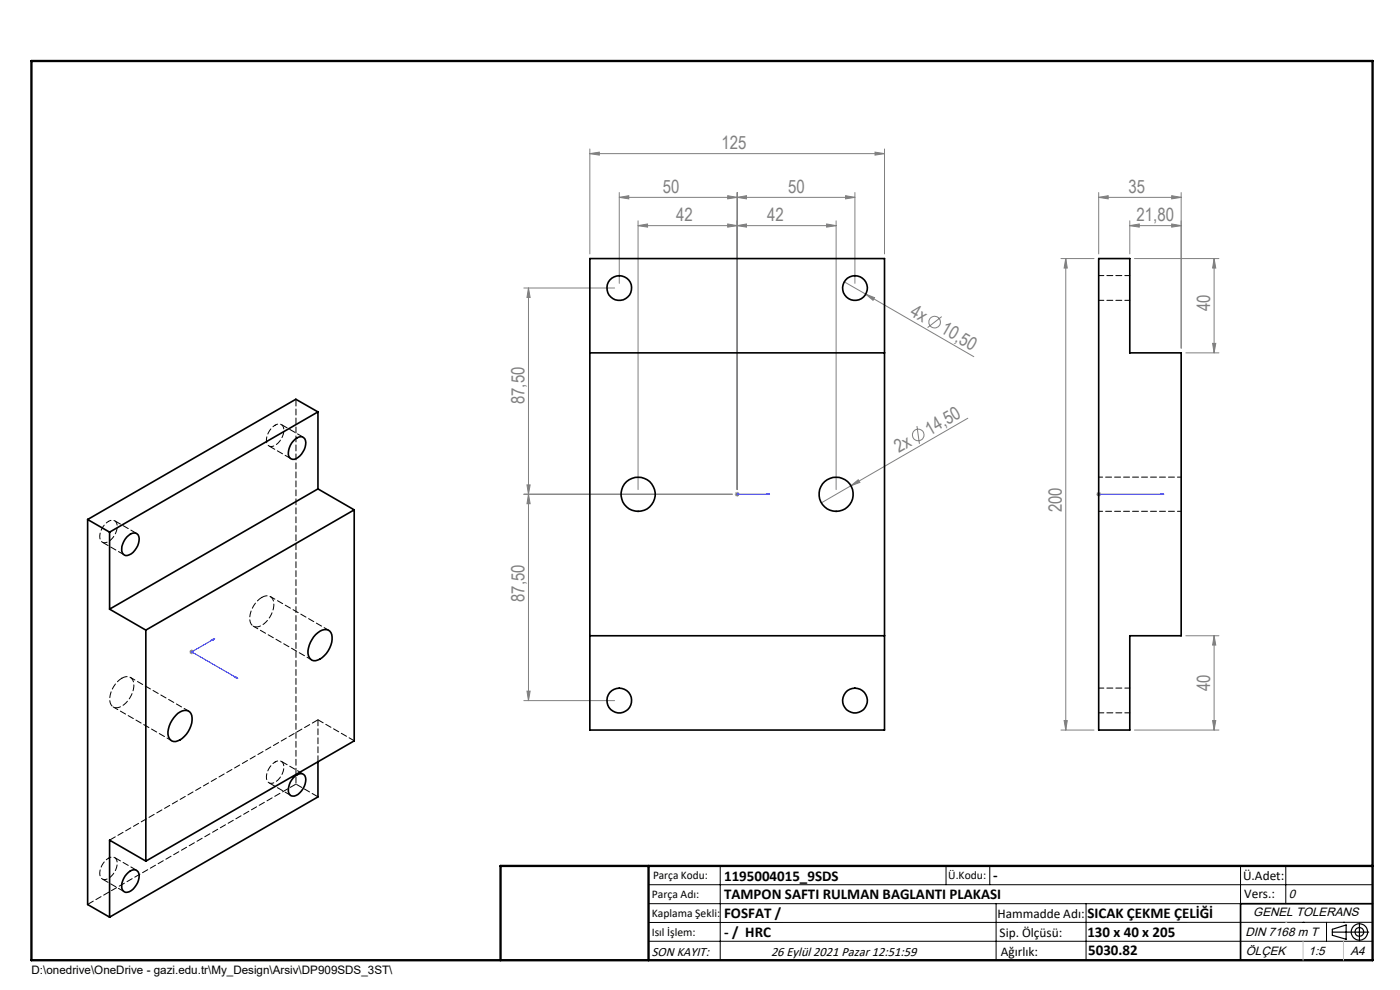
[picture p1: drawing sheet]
<svg xmlns="http://www.w3.org/2000/svg" width="297mm" height="210mm" viewBox="0 0 297 210" stroke-linecap="round" stroke-linejoin="round" font-family="sans-serif">
<g fill="none" stroke="#808080" stroke-width=".21">
<path d="M125.1 32.6l2-.3v.6zM125.1 31.6v22.3M125.1 32.6h62.5M185.6 32.3l2 .3-2 .3zM187.6 31.6v22.3M131.4 41.9l2-.4v.7zM131.4 40.8v19.3M131.4 41.9h50M135.4 47.9l2-.4v.7zM135.4 47.9h42M135.4 46.8v57M154.4 47.5l2 .4-2 .3z"/>
<path d="M154.4 41.5l2 .4-2 .3zM156.4 47.9l2-.4v.7zM156.4 41.9l2-.4v.7zM156.4 40.8v63M175.4 47.5l2 .4-2 .3zM177.4 46.8v57M179.1 59.8l4.6 2.6M179.4 41.5l2 .4-2 .3zM181.4 40.8v19.3M225.1 54.8h7M226.1 54.8v100.1M226.1 54.8l.3 2.1h-.7z"/>
<path d="M233.1 41.9l2-.4v.7zM233.1 40.8v13.1M233.1 41.9h17.5M239.7 47.9l2-.4v.7zM239.7 46.8v7.1M239.7 47.9h10.9M240.7 54.8h17.9M248.6 41.5l2 .4-2 .3zM248.6 47.5l2 .4-2 .3zM250.6 40.8v33.1M257.6 54.8l.3 2.1h-.7zM257.6 54.8v20.1"/>
<path d="M111.1 61.1h19.3M112.1 61.1l.4 2h-.7zM112.1 61.1v87.5M183.7 62.4l1.8 .7-.3 .6zM183.7 62.4l22.9 13.3M199.8 67.2l-3 2.3M251.6 74.9h7M257.2 72.8h.7l-.3 2.1zM194.5 90.4l.6 3.7M205.3 88.7l-24.8 14.3M111.1 104.8h44.3M111.8 102.9h.7l-.4 1.9z"/>
<path d="M112.1 104.8l.4 2h-.7zM155.9 104.8h1M156 104.5l.7 .7M156.4 104.3v1.1M156.7 104.5l-.7 .7M180.5 103l1.6-1.2 .3 .5zM180.5 103l-6.3 3.7M232.6 104.8h1M232.7 104.5l.7 .7M233.1 104.3v1.1M233.4 104.5l-.7 .7M40.2 138.3h1"/>
<path d="M40.3 137.9l.7 .7M40.7 137.8v1M41 137.9l-.7 .7M251.6 134.9h7M257.6 134.9l.3 1.9h-.7zM257.6 134.9v20M111.1 148.6h19.3M111.8 146.6h.7l-.4 2zM225.1 154.9h7M225.7 152.9h.7l-.3 2zM240.7 154.9h17.9M257.2 152.9h.7l-.3 2z"/>
<circle cx="198.3" cy="68.3" r="1.24"/>
<circle cx="194.8" cy="92.3" r="1.23"/>
</g>
<g fill="none" stroke="#000" stroke-width=".25">
<path d="M282.6 197.7h7.8M282.6 197.1l3-.9v3l-3-.8zM288.4 195.8v3.8M106.2 203.7h185"/>
<circle cx="288.4" cy="197.7" r="1.74"/>
<circle cx="288.4" cy="197.7" r=".93"/>
</g>
<path d="M156.2 104.8h.4zM156.4 104.8h.1M156.4 104.8h6.9M163.3 104.8h-.7h.7M232.9 104.8h.4zM233.1 104.8h.1M233.1 104.8h13.8M246.9 104.8h-.7h.7M44.9 135.7l.6-.2-.3 .3zM45.5 135.5l-4.8 2.8 9.7 5.6M49.8 143.7l.3-.1 .3 .3z" fill="none" stroke="#00f" stroke-width=".21"/>
<g fill="none" stroke="#000" stroke-width=".21">
<path d="M137.6 187.7h153.6M137.6 191.7h153.6M137.6 199.7h153.6M152.8 183.7v20M200.7 183.7v4M210 183.7v4M211.3 191.7v12M230.4 191.7v12M263.2 183.7v20M272.8 183.7v8M276.4 195.6h.1M281.4 195.6v4.1"/>
<path d="M285 195.6h.1M291.2 195.6l-153.6 .1"/>
</g>
<path d="M291.2 191.7h-28v12" fill="none" stroke="#000" stroke-width=".35"/>
<path d="M6.7 12.9h284.5v190.8h-284.5zM137.6 183.7v20M291.2 183.7h-185v20" fill="none" stroke="#000" stroke-width=".5"/>
<path d="M276.4 199.7v4M285 199.7v4" fill="none" stroke="#c0c0c0" stroke-width=".21"/>
<path d="M272.8 195.6h.1" fill="none" stroke="#c0c0c0" stroke-width=".25"/>
<g fill="#00f">
<path d="M162.6 104.8h.7zM156.2 104.8h.4z"/>
<path d="M44.9 135.7l.3 .1 .3-.3zM49.8 143.7l.6 .2-.3-.3z"/>
<path d="M232.9 104.8h.4zM246.2 104.8h.7z"/>
</g>
<g fill="#808080">
<path d="M180.5 103l1.6-1.2 .3 .5z"/>
<path d="M183.7 62.4l1.8 .7-.3 .6z"/>
<path d="M248.6 47.5l2 .4-2 .3zM239.7 47.9l2-.4v.7z"/>
<path d="M131.4 41.9l2-.4v.7zM154.4 41.5l2 .4-2 .3zM156.4 41.9l2-.4v.7zM179.4 41.5l2 .4-2 .3z"/>
<path d="M125.1 32.6l2-.3v.6zM185.6 32.3l2 .3-2 .3z"/>
<path d="M154.4 47.5l2 .4-2 .3zM135.4 47.9l2-.4v.7z"/>
<path d="M111.8 102.9h.7l-.4 1.9zM112.1 61.1l.4 2h-.7zM257.2 152.9h.7l-.3 2zM257.6 134.9l.3 1.9h-.7z"/>
<path d="M257.2 72.8h.7l-.3 2.1zM257.6 54.8l.3 2.1h-.7z"/>
<path d="M112.1 104.8l.4 2h-.7zM111.8 146.6h.7l-.4 2zM226.1 54.8l.3 2.1h-.7zM225.7 152.9h.7l-.3 2z"/>
<path d="M156.4 47.9l2-.4v.7zM175.4 47.5l2 .4-2 .3zM233.1 41.9l2-.4v.7zM248.6 41.5l2 .4-2 .3z"/>
</g>
<g fill="none" stroke="#000" stroke-width=".35">
<path d="M125.1 54.8h62.5v100.1h-62.5zM233.1 54.8h6.6v20.1h10.9v60h-10.9v20h-6.6zM125.1 74.9h62.5M62.2 93.5a1.56 1.56 0 0 1 2.5-.4 3.6 3.6 0 0 1-2.3 4.3 1.28 1.28 0 0 1-1.2-1.9l.4-1zM67.5 87.4l-44.3 25.5M67.5 87.4v16.3M67.5 87.4l-4.7-2.7-44.2 25.5M18.6 110.2v81.7l4.6 2.6M18.6 110.2l4.6 2.7M23.2 112.9v16.3M26.9 113.9a1.61 1.61 0 0 1 2.4-.4 3.5 3.5 0 0 1-2.6 4.4 1.43 1.43 0 0 1-.8-2l.3-1zM67.5 103.7l-44.3 25.5"/>
<path d="M67.5 103.7l7.6 4.5M75.1 108.2v49l-44.2 25.5M75.1 108.2l-44.2 25.5M23.2 129.2l7.7 4.5M30.9 133.7v49M67 134.6a2.33 2.33 0 0 1 3-.7 3.7 3.7 0 0 1-.4 4.1 3.3 3.3 0 0 1-3.4 2 2.42 2.42 0 0 1-.6-3.2l.6-1.1zM125.1 134.9h62.5M37.3 151.8a2.27 2.27 0 0 1 3-.8 3.7 3.7 0 0 1-.4 4.2 3.3 3.3 0 0 1-3.4 2 2.42 2.42 0 0 1-.6-3.2l.6-1.2zM62.2 165a1.62 1.62 0 0 1 2.5-.5 3.6 3.6 0 0 1-2.3 4.4 1.12 1.12 0 0 1-1.2-1.4l.4-1.6zM67.5 161.6v7.4l-44.3 25.5M26.9 185.4a1.55 1.55 0 0 1 2.4-.4 3.5 3.5 0 0 1-2.6 4.3 1.4 1.4 0 0 1-.8-1.9l.3-1.1zM30.9 182.7l-7.7-4.5v16.3"/>
<circle cx="131.4" cy="61.1" r="2.63"/>
<circle cx="181.4" cy="61.1" r="2.62"/>
<circle cx="135.4" cy="104.8" r="3.6"/>
<circle cx="177.4" cy="104.8" r="3.6"/>
<circle cx="131.4" cy="148.6" r="2.63"/>
<circle cx="181.4" cy="148.6" r="2.62"/>
</g>
<path d="M239.7 58.5h-6.6M233.1 63.7h6.6M53.7 132.8l12.4 7.2M69.7 133.7l-12.3-7.2M24 150l12.4 7.1M40 150.8l-12.3-7.1M233.1 151.2h6.6M239.7 146h-6.6" fill="none" stroke="#000" stroke-width=".21" stroke-dasharray="1.3 .6" stroke-dashoffset=".2"/>
<path d="M233.1 108.5h17.5M250.6 101.2h-17.5" fill="none" stroke="#000" stroke-width=".21" stroke-dasharray="1.3 .6" stroke-dashoffset=".5"/>
<path d="M58.4 90.2a1.19 1.19 0 0 1 1.5 0 1.19 1.19 0 0 1 .3 1.4 3.5 3.5 0 0 1-2.8 3.1 1.39 1.39 0 0 1-.8-1.9l.6-1.5 1.2-1.1M23 110.6a1.19 1.19 0 0 1 1.5 0 1.19 1.19 0 0 1 .3 1.4 3.5 3.5 0 0 1-2.7 3.1 1.39 1.39 0 0 1-.9-1.9l.7-1.5 1.1-1.1M58.4 161.6a1.19 1.19 0 0 1 1.5 0 1.19 1.19 0 0 1 .3 1.5 3.5 3.5 0 0 1-2.8 3.1 1.39 1.39 0 0 1-.8-2l.6-1.5 1.2-1.1M23 182a1.19 1.19 0 0 1 1.5 0 1.19 1.19 0 0 1 .3 1.5 3.5 3.5 0 0 1-2.7 3.1 1.39 1.39 0 0 1-.9-2l.7-1.5 1.1-1.1" fill="none" stroke="#000" stroke-width=".21" stroke-dasharray="1.3 .6" stroke-dashoffset=".7"/>
<path d="M55.5 126.7a1.61 1.61 0 0 1 2-.1 1.61 1.61 0 0 1 .6 1.9 5.2 5.2 0 0 1-3.5 4.5 1.57 1.57 0 0 1-1.6-2.1 5.7 5.7 0 0 1 2.5-4.2M25.8 143.9a1.61 1.61 0 0 1 2-.1 1.61 1.61 0 0 1 .6 1.8 5.2 5.2 0 0 1-3.5 4.5 1.57 1.57 0 0 1-1.6-2.1 5.7 5.7 0 0 1 2.5-4.1" fill="none" stroke="#000" stroke-width=".21" stroke-dasharray="1.3 .6" stroke-dashoffset=".1"/>
<path d="M57.1 94.6l4.6 2.7M64.3 92.7l-4.6-2.6M21.7 115l4.7 2.7M29 113.2l-4.7-2.7M57.1 166l4.6 2.7M62.8 166.3v-81.6M64.3 164.2l-4.6-2.7M67.5 169l-4.7-2.7M21.7 186.5l4.7 2.7M29 184.6l-4.7-2.7" fill="none" stroke="#000" stroke-width=".21" stroke-dasharray="1.3 .6" stroke-dashoffset="-.2"/>
<path d="M67.5 152.7l7.7 4.4M67.5 161.6v-8.9" fill="none" stroke="#000" stroke-width=".21" stroke-dasharray="1.3 .6"/>
<path d="M23.3 178.2l44.2-25.5M18.6 191.8l44.2-25.5" fill="none" stroke="#000" stroke-width=".21" stroke-dasharray="1.3 .6" stroke-dashoffset="-.1"/>
<g font-size="3.9" fill="#808080">
<text x="153" y="31.7">125</text>
<text x="140.6" y="41">50</text>
<text x="167.2" y="41">50</text>
<text x="239.4" y="41">35</text>
<text x="143.4" y="47">42</text>
<text x="162.8" y="47">42</text>
<text x="241.1" y="47">21,80</text>
<text x="256.7" y="66" transform="rotate(-90 256.7 66)">40</text>
<text x="192.9" y="66.7" transform="rotate(30 192.9 66.7)">4x</text>
<text x="199.4" y="70.5" transform="rotate(30 199.4 70.5)">10,50</text>
<text x="111.3" y="85.7" transform="rotate(-90 111.3 85.7)">87,50</text>
<text x="197.2" y="92.4" transform="rotate(-30 197.2 92.4)">14,50</text>
<text x="190.7" y="96.1" transform="rotate(-30 190.7 96.1)">2x</text>
<text x="225.2" y="108.6" transform="rotate(-90 225.2 108.6)">200</text>
<text x="111.3" y="127.7" transform="rotate(-90 111.3 127.7)">87,50</text>
<text x="256.7" y="146.5" transform="rotate(-90 256.7 146.5)">40</text>
</g>
<g font-size="3.2">
<text x="153.6" y="186.8">1195004015_9SDS</text>
<text x="153.6" y="190.8">TAMPON SAFTI RULMAN BAGLANTI PLAKASI</text>
<text x="210.7" y="186.6">-</text>
<text x="153.6" y="194.8">FOSFAT /</text>
<text x="230.7" y="194.8">SICAK ÇEKME ÇELİĞİ</text>
<text x="153.6" y="198.8">- / HRC</text>
<text x="230.7" y="198.7">130 x 40 x 205</text>
<text x="230.8" y="202.6">5030.82</text>
</g>
<g font-size="2.8">
<text x="263.7" y="186.7">Ü.Adet:</text>
<text x="263.9" y="190.5">Vers.:</text>
<text x="211.6" y="194.8">Hammadde Adı:</text>
<text x="138.3" y="202.8">SON KAYIT:</text>
<text x="163.6" y="202.8">26 Eylül 2021 Pazar 12:51:59</text>
<text x="212.1" y="198.7">Sip. Ölçüsü:</text>
<text x="212.3" y="202.7">Ağırlık:</text>
</g>
<g font-size="2.6">
<text x="273.4" y="190.4">0</text>
<text x="265.9" y="194.4">GENEL TOLERANS</text>
<text x="264.2" y="198.5">DIN 7168 m T</text>
<text x="264.3" y="202.6">ÖLÇEK</text>
<text x="277.6" y="202.6">1:5</text>
<text x="286.5" y="202.6">A4</text>
</g>
<g font-size="2.5">
<text x="138.3" y="190.5">Parça Adı:</text>
<text x="138.5" y="186.5">Parça Kodu:</text>
<text x="201.2" y="186.5">Ü.Kodu:</text>
<text x="138.3" y="194.5">Kaplama Şekli:</text>
<text x="138.3" y="198.6">Isıl İşlem:</text>
<text x="6.7" y="206.7">D:\onedrive\OneDrive - gazi.edu.tr\My_Design\Arsiv\DP909SDS_3ST\</text>
</g>
</svg>
